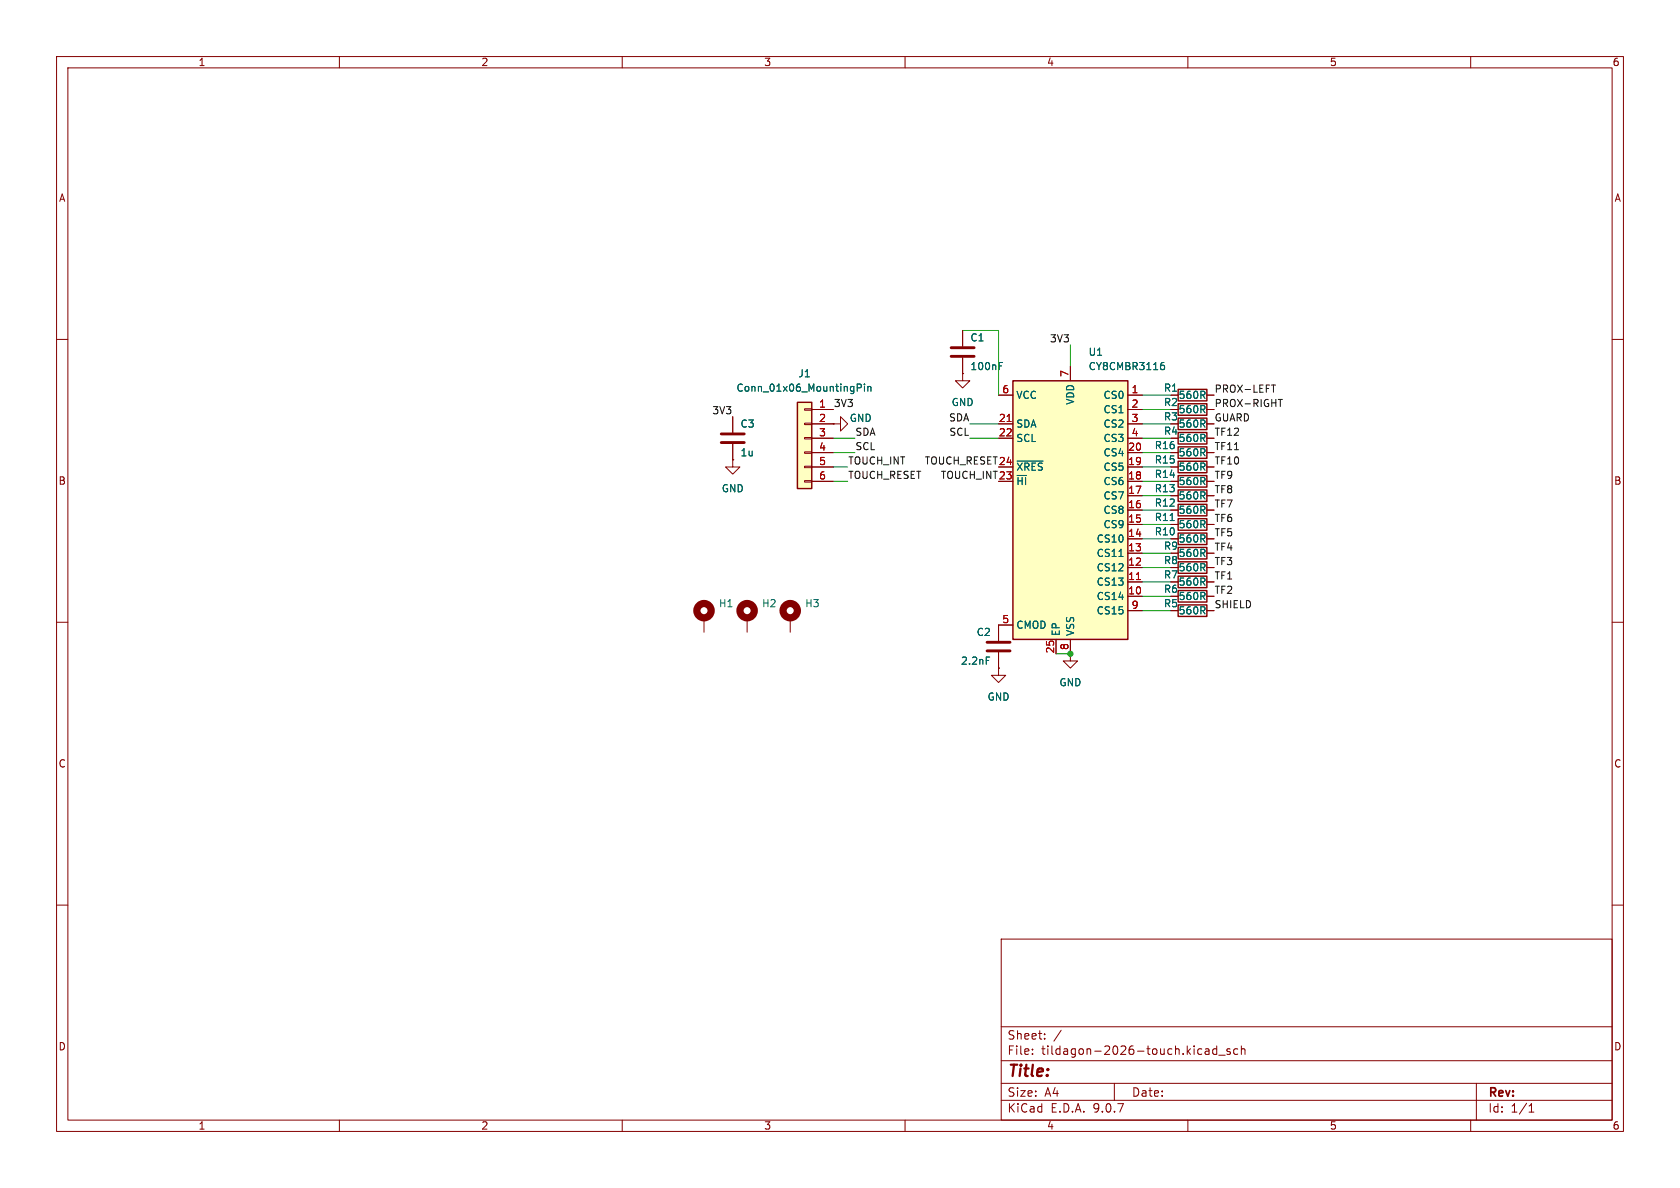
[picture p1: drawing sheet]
(kicad_sch
 (version 20250114)
 (generator "eeschema")
 (generator_version "9.0")
 (paper "A4")
 (lib_symbols
  (symbol "Connector_Generic:Conn_01x06"
   (pin_names
    (offset 1.016) (hide yes)) (exclude_from_sim no) (in_bom yes) (on_board yes)
   (property "Reference" "J" (at 0 7.62 0) (effects (font (size 1.27 1.27))))
   (property "Value" "Conn_01x06" (at 0 -10.16 0) (effects (font (size 1.27 1.27))))
   (property "Footprint" "" (at 0 0 0) (effects (font (size 1.27 1.27)) (hide yes)))
   (property "Datasheet" "~" (at 0 0 0) (effects (font (size 1.27 1.27)) (hide yes)))
   (property "Description" "Generic connector, single row, 01x06, script generated (kicad-library-utils/schlib/autogen/connector/)" (at 0 0 0) (effects (font (size 1.27 1.27)) (hide yes)))
   (symbol "Conn_01x06_1_1"
    (rectangle (start -1.27 6.35) (end 1.27 -8.89) (stroke (width 0.254) (type default)) (fill (type background)))
    (rectangle (start -1.27 5.207) (end 0 4.953) (stroke (width 0.1524) (type default)) (fill (type none)))
    (rectangle (start -1.27 2.667) (end 0 2.413) (stroke (width 0.1524) (type default)) (fill (type none)))
    (rectangle (start -1.27 0.127) (end 0 -0.127) (stroke (width 0.1524) (type default)) (fill (type none)))
    (rectangle (start -1.27 -2.413) (end 0 -2.667) (stroke (width 0.1524) (type default)) (fill (type none)))
    (rectangle (start -1.27 -4.953) (end 0 -5.207) (stroke (width 0.1524) (type default)) (fill (type none)))
    (rectangle (start -1.27 -7.493) (end 0 -7.747) (stroke (width 0.1524) (type default)) (fill (type none)))
    (pin passive line (at -5.08 5.08 0) (length 3.81) (name "Pin_1" (effects (font (size 1.27 1.27)))) (number "1" (effects (font (size 1.27 1.27)))))
    (pin passive line (at -5.08 2.54 0) (length 3.81) (name "Pin_2" (effects (font (size 1.27 1.27)))) (number "2" (effects (font (size 1.27 1.27)))))
    (pin passive line (at -5.08 0 0) (length 3.81) (name "Pin_3" (effects (font (size 1.27 1.27)))) (number "3" (effects (font (size 1.27 1.27)))))
    (pin passive line (at -5.08 -2.54 0) (length 3.81) (name "Pin_4" (effects (font (size 1.27 1.27)))) (number "4" (effects (font (size 1.27 1.27)))))
    (pin passive line (at -5.08 -5.08 0) (length 3.81) (name "Pin_5" (effects (font (size 1.27 1.27)))) (number "5" (effects (font (size 1.27 1.27)))))
    (pin passive line (at -5.08 -7.62 0) (length 3.81) (name "Pin_6" (effects (font (size 1.27 1.27)))) (number "6" (effects (font (size 1.27 1.27))))))
   (embedded_fonts no))
  (symbol "Device:C"
   (pin_numbers (hide yes))
   (pin_names
    (offset 0.254)) (exclude_from_sim no) (in_bom yes) (on_board yes)
   (property "Reference" "C" (at 0.635 2.54 0) (effects (font (size 1.27 1.27)) (justify left)))
   (property "Value" "C" (at 0.635 -2.54 0) (effects (font (size 1.27 1.27)) (justify left)))
   (property "Footprint" "" (at 0.9652 -3.81 0) (effects (font (size 1.27 1.27)) (hide yes)))
   (property "Datasheet" "~" (at 0 0 0) (effects (font (size 1.27 1.27)) (hide yes)))
   (property "Description" "Unpolarized capacitor" (at 0 0 0) (effects (font (size 1.27 1.27)) (hide yes)))
   (symbol "C_0_1"
    (polyline (pts (xy -2.032 0.762) (xy 2.032 0.762)) (stroke (width 0.508) (type default)) (fill (type none)))
    (polyline (pts (xy -2.032 -0.762) (xy 2.032 -0.762)) (stroke (width 0.508) (type default)) (fill (type none))))
   (symbol "C_1_1"
    (pin passive line (at 0 3.81 270) (length 2.794) (name "~" (effects (font (size 1.27 1.27)))) (number "1" (effects (font (size 1.27 1.27)))))
    (pin passive line (at 0 -3.81 90) (length 2.794) (name "~" (effects (font (size 1.27 1.27)))) (number "2" (effects (font (size 1.27 1.27))))))
   (embedded_fonts no))
  (symbol "Device:R"
   (pin_numbers (hide yes))
   (pin_names
    (offset 0)) (exclude_from_sim no) (in_bom yes) (on_board yes)
   (property "Reference" "R" (at 2.032 0 90) (effects (font (size 1.27 1.27))))
   (property "Value" "R" (at 0 0 90) (effects (font (size 1.27 1.27))))
   (property "Footprint" "" (at -1.778 0 90) (effects (font (size 1.27 1.27)) (hide yes)))
   (property "Datasheet" "~" (at 0 0 0) (effects (font (size 1.27 1.27)) (hide yes)))
   (property "Description" "Resistor" (at 0 0 0) (effects (font (size 1.27 1.27)) (hide yes)))
   (symbol "R_0_1"
    (rectangle (start -1.016 -2.54) (end 1.016 2.54) (stroke (width 0.254) (type default)) (fill (type none))))
   (symbol "R_1_1"
    (pin passive line (at 0 3.81 270) (length 1.27) (name "~" (effects (font (size 1.27 1.27)))) (number "1" (effects (font (size 1.27 1.27)))))
    (pin passive line (at 0 -3.81 90) (length 1.27) (name "~" (effects (font (size 1.27 1.27)))) (number "2" (effects (font (size 1.27 1.27))))))
   (embedded_fonts no))
  (symbol "GND_1"
   (power)
   (pin_numbers (hide yes))
   (pin_names
    (offset 0) (hide yes)) (exclude_from_sim no) (in_bom yes) (on_board yes)
   (property "Reference" "#PWR" (at 0 -6.35 0) (effects (font (size 1.27 1.27)) (hide yes)))
   (property "Value" "GND" (at 0 -3.81 0) (effects (font (size 1.27 1.27))))
   (property "Footprint" "" (at 0 0 0) (effects (font (size 1.27 1.27)) (hide yes)))
   (property "Datasheet" "" (at 0 0 0) (effects (font (size 1.27 1.27)) (hide yes)))
   (property "Description" "Power symbol creates a global label with name \"GND\" , ground" (at 0 0 0) (effects (font (size 1.27 1.27)) (hide yes)))
   (symbol "GND_1_0_1"
    (polyline (pts (xy 0 0) (xy 0 -1.27) (xy 1.27 -1.27) (xy 0 -2.54) (xy -1.27 -1.27) (xy 0 -1.27)) (stroke (width 0) (type default)) (fill (type none))))
   (symbol "GND_1_1_1"
    (pin power_in line (at 0 0 270) (length 0) (name "~" (effects (font (size 1.27 1.27)))) (number "1" (effects (font (size 1.27 1.27))))))
   (embedded_fonts no))
  (symbol "GND_2"
   (power)
   (pin_numbers (hide yes))
   (pin_names
    (offset 0) (hide yes)) (exclude_from_sim no) (in_bom yes) (on_board yes)
   (property "Reference" "#PWR" (at 0 -6.35 0) (effects (font (size 1.27 1.27)) (hide yes)))
   (property "Value" "GND" (at 0 -3.81 0) (effects (font (size 1.27 1.27))))
   (property "Footprint" "" (at 0 0 0) (effects (font (size 1.27 1.27)) (hide yes)))
   (property "Datasheet" "" (at 0 0 0) (effects (font (size 1.27 1.27)) (hide yes)))
   (property "Description" "Power symbol creates a global label with name \"GND\" , ground" (at 0 0 0) (effects (font (size 1.27 1.27)) (hide yes)))
   (symbol "GND_2_0_1"
    (polyline (pts (xy 0 0) (xy 0 -1.27) (xy 1.27 -1.27) (xy 0 -2.54) (xy -1.27 -1.27) (xy 0 -1.27)) (stroke (width 0) (type default)) (fill (type none))))
   (symbol "GND_2_1_1"
    (pin power_in line (at 0 0 270) (length 0) (name "~" (effects (font (size 1.27 1.27)))) (number "1" (effects (font (size 1.27 1.27))))))
   (embedded_fonts no))
  (symbol "Mechanical:MountingHole_Pad"
   (pin_numbers (hide yes))
   (pin_names
    (offset 1.016) (hide yes)) (exclude_from_sim no) (in_bom no) (on_board yes)
   (property "Reference" "H" (at 0 6.35 0) (effects (font (size 1.27 1.27))))
   (property "Value" "MountingHole_Pad" (at 0 4.445 0) (effects (font (size 1.27 1.27))))
   (property "Footprint" "" (at 0 0 0) (effects (font (size 1.27 1.27)) (hide yes)))
   (property "Datasheet" "~" (at 0 0 0) (effects (font (size 1.27 1.27)) (hide yes)))
   (property "Description" "Mounting Hole with connection" (at 0 0 0) (effects (font (size 1.27 1.27)) (hide yes)))
   (symbol "MountingHole_Pad_0_1"
    (circle (center 0 1.27) (radius 1.27) (stroke (width 1.27) (type default)) (fill (type none))))
   (symbol "MountingHole_Pad_1_1"
    (pin input line (at 0 -2.54 90) (length 2.54) (name "1" (effects (font (size 1.27 1.27)))) (number "1" (effects (font (size 1.27 1.27))))))
   (embedded_fonts no))
  (symbol "Sensor_Touch:CY8CMBR3116" (exclude_from_sim no) (in_bom yes) (on_board yes)
   (property "Reference" "U" (at -10.16 24.13 0) (effects (font (size 1.27 1.27)) (justify left)))
   (property "Value" "CY8CMBR3116" (at 1.27 24.13 0) (effects (font (size 1.27 1.27)) (justify left)))
   (property "Footprint" "Package_DFN_QFN:QFN-24-1EP_4x4mm_P0.5mm_EP2.6x2.6mm" (at 0 -29.21 0) (effects (font (size 1.27 1.27)) (hide yes)))
   (property "Datasheet" "http://www.cypress.com/?docID=49119" (at 0 0 0) (effects (font (size 1.27 1.27)) (hide yes)))
   (property "Description" "CapSense Controller, 16 Sensors, QFN-24+EP" (at 0 0 0) (effects (font (size 1.27 1.27)) (hide yes)))
   (symbol "CY8CMBR3116_0_1"
    (rectangle (start -10.16 22.86) (end 10.16 -22.86) (stroke (width 0.254) (type default)) (fill (type background))))
   (symbol "CY8CMBR3116_1_1"
    (pin passive line (at -12.7 20.32 0) (length 2.54) (name "CS0" (effects (font (size 1.27 1.27)))) (number "1" (effects (font (size 1.27 1.27)))))
    (pin passive line (at -12.7 17.78 0) (length 2.54) (name "CS1" (effects (font (size 1.27 1.27)))) (number "2" (effects (font (size 1.27 1.27)))))
    (pin passive line (at -12.7 15.24 0) (length 2.54) (name "CS2" (effects (font (size 1.27 1.27)))) (number "3" (effects (font (size 1.27 1.27)))))
    (pin passive line (at -12.7 12.7 0) (length 2.54) (name "CS3" (effects (font (size 1.27 1.27)))) (number "4" (effects (font (size 1.27 1.27)))))
    (pin passive line (at -12.7 10.16 0) (length 2.54) (name "CS4" (effects (font (size 1.27 1.27)))) (number "20" (effects (font (size 1.27 1.27)))))
    (pin passive line (at -12.7 7.62 0) (length 2.54) (name "CS5" (effects (font (size 1.27 1.27)))) (number "19" (effects (font (size 1.27 1.27)))))
    (pin passive line (at -12.7 5.08 0) (length 2.54) (name "CS6" (effects (font (size 1.27 1.27)))) (number "18" (effects (font (size 1.27 1.27)))))
    (pin passive line (at -12.7 2.54 0) (length 2.54) (name "CS7" (effects (font (size 1.27 1.27)))) (number "17" (effects (font (size 1.27 1.27)))))
    (pin passive line (at -12.7 0 0) (length 2.54) (name "CS8" (effects (font (size 1.27 1.27)))) (number "16" (effects (font (size 1.27 1.27)))))
    (pin passive line (at -12.7 -2.54 0) (length 2.54) (name "CS9" (effects (font (size 1.27 1.27)))) (number "15" (effects (font (size 1.27 1.27)))))
    (pin passive line (at -12.7 -5.08 0) (length 2.54) (name "CS10" (effects (font (size 1.27 1.27)))) (number "14" (effects (font (size 1.27 1.27)))))
    (pin passive line (at -12.7 -7.62 0) (length 2.54) (name "CS11" (effects (font (size 1.27 1.27)))) (number "13" (effects (font (size 1.27 1.27)))))
    (pin passive line (at -12.7 -10.16 0) (length 2.54) (name "CS12" (effects (font (size 1.27 1.27)))) (number "12" (effects (font (size 1.27 1.27)))))
    (pin passive line (at -12.7 -12.7 0) (length 2.54) (name "CS13" (effects (font (size 1.27 1.27)))) (number "11" (effects (font (size 1.27 1.27)))))
    (pin passive line (at -12.7 -15.24 0) (length 2.54) (name "CS14" (effects (font (size 1.27 1.27)))) (number "10" (effects (font (size 1.27 1.27)))))
    (pin passive line (at -12.7 -17.78 0) (length 2.54) (name "CS15" (effects (font (size 1.27 1.27)))) (number "9" (effects (font (size 1.27 1.27)))))
    (pin power_in line (at 0 25.4 270) (length 2.54) (name "VDD" (effects (font (size 1.27 1.27)))) (number "7" (effects (font (size 1.27 1.27)))))
    (pin power_in line (at 0 -25.4 90) (length 2.54) (name "VSS" (effects (font (size 1.27 1.27)))) (number "8" (effects (font (size 1.27 1.27)))))
    (pin passive line (at 2.54 -25.4 90) (length 2.54) (name "EP" (effects (font (size 1.27 1.27)))) (number "25" (effects (font (size 1.27 1.27)))))
    (pin passive line (at 12.7 20.32 180) (length 2.54) (name "VCC" (effects (font (size 1.27 1.27)))) (number "6" (effects (font (size 1.27 1.27)))))
    (pin bidirectional line (at 12.7 15.24 180) (length 2.54) (name "SDA" (effects (font (size 1.27 1.27)))) (number "21" (effects (font (size 1.27 1.27)))))
    (pin input line (at 12.7 12.7 180) (length 2.54) (name "SCL" (effects (font (size 1.27 1.27)))) (number "22" (effects (font (size 1.27 1.27)))))
    (pin input line (at 12.7 7.62 180) (length 2.54) (name "~{XRES}" (effects (font (size 1.27 1.27)))) (number "24" (effects (font (size 1.27 1.27)))))
    (pin bidirectional line (at 12.7 5.08 180) (length 2.54) (name "~{HI}" (effects (font (size 1.27 1.27)))) (number "23" (effects (font (size 1.27 1.27)))))
    (pin passive line (at 12.7 -20.32 180) (length 2.54) (name "CMOD" (effects (font (size 1.27 1.27)))) (number "5" (effects (font (size 1.27 1.27))))))
   (embedded_fonts no)))
 (junction
  (at 189.23 115.57)
  (diameter 0)
  (color 0 0 0 0))
 (wire
  (pts (xy 147.32 77.47) (xy 151.13 77.47))
  (stroke (width 0) (type default)))
 (wire
  (pts (xy 147.32 82.55) (xy 149.86 82.55))
  (stroke (width 0) (type default)))
 (wire
  (pts (xy 201.93 97.79) (xy 207.01 97.79))
  (stroke (width 0) (type default)))
 (wire
  (pts (xy 201.93 87.63) (xy 207.01 87.63))
  (stroke (width 0) (type default)))
 (wire
  (pts (xy 147.32 85.09) (xy 149.86 85.09))
  (stroke (width 0) (type default)))
 (wire
  (pts (xy 147.32 80.01) (xy 151.13 80.01))
  (stroke (width 0) (type default)))
 (wire
  (pts (xy 201.93 72.39) (xy 207.01 72.39))
  (stroke (width 0) (type default)))
 (wire
  (pts (xy 201.93 107.95) (xy 207.01 107.95))
  (stroke (width 0) (type default)))
 (wire
  (pts (xy 176.53 69.85) (xy 176.53 58.42))
  (stroke (width 0) (type default)))
 (wire
  (pts (xy 201.93 77.47) (xy 207.01 77.47))
  (stroke (width 0) (type default)))
 (wire
  (pts (xy 201.93 92.71) (xy 207.01 92.71))
  (stroke (width 0) (type default)))
 (wire
  (pts (xy 201.93 105.41) (xy 207.01 105.41))
  (stroke (width 0) (type default)))
 (wire
  (pts (xy 201.93 74.93) (xy 207.01 74.93))
  (stroke (width 0) (type default)))
 (wire
  (pts (xy 186.69 115.57) (xy 189.23 115.57))
  (stroke (width 0) (type default)))
 (wire
  (pts (xy 201.93 102.87) (xy 207.01 102.87))
  (stroke (width 0) (type default)))
 (wire
  (pts (xy 201.93 82.55) (xy 207.01 82.55))
  (stroke (width 0) (type default)))
 (wire
  (pts (xy 201.93 90.17) (xy 207.01 90.17))
  (stroke (width 0) (type default)))
 (wire
  (pts (xy 176.53 58.42) (xy 170.18 58.42))
  (stroke (width 0) (type default)))
 (wire
  (pts (xy 201.93 80.01) (xy 207.01 80.01))
  (stroke (width 0) (type default)))
 (wire
  (pts (xy 201.93 69.85) (xy 207.01 69.85))
  (stroke (width 0) (type default)))
 (wire
  (pts (xy 201.93 95.25) (xy 207.01 95.25))
  (stroke (width 0) (type default)))
 (wire
  (pts (xy 189.23 60.96) (xy 189.23 64.77))
  (stroke (width 0) (type default)))
 (wire
  (pts (xy 171.45 74.93) (xy 176.53 74.93))
  (stroke (width 0) (type default)))
 (wire
  (pts (xy 201.93 100.33) (xy 207.01 100.33))
  (stroke (width 0) (type default)))
 (wire
  (pts (xy 171.45 77.47) (xy 176.53 77.47))
  (stroke (width 0) (type default)))
 (wire
  (pts (xy 201.93 85.09) (xy 207.01 85.09))
  (stroke (width 0) (type default)))
 (label "TF3"
  (at 214.63 100.33 0)
  (effects (font (size 1.27 1.27)) (justify left bottom)))
 (label "GUARD"
  (at 214.63 74.93 0)
  (effects (font (size 1.27 1.27)) (justify left bottom)))
 (label "TF10"
  (at 214.63 82.55 0)
  (effects (font (size 1.27 1.27)) (justify left bottom)))
 (label "TOUCH_RESET"
  (at 176.53 82.55 180)
  (effects (font (size 1.27 1.27)) (justify right bottom)))
 (label "SHIELD"
  (at 214.63 107.95 0)
  (effects (font (size 1.27 1.27)) (justify left bottom)))
 (label "SCL"
  (at 171.45 77.47 180)
  (effects (font (size 1.27 1.27)) (justify right bottom)))
 (label "3V3"
  (at 147.32 72.39 0)
  (effects (font (size 1.27 1.27)) (justify left bottom)))
 (label "TF6"
  (at 214.63 92.71 0)
  (effects (font (size 1.27 1.27)) (justify left bottom)))
 (label "TF9"
  (at 214.63 85.09 0)
  (effects (font (size 1.27 1.27)) (justify left bottom)))
 (label "TOUCH_RESET"
  (at 149.86 85.09 0)
  (effects (font (size 1.27 1.27)) (justify left bottom)))
 (label "SDA"
  (at 171.45 74.93 180)
  (effects (font (size 1.27 1.27)) (justify right bottom)))
 (label "TF7"
  (at 214.63 90.17 0)
  (effects (font (size 1.27 1.27)) (justify left bottom)))
 (label "TF11"
  (at 214.63 80.01 0)
  (effects (font (size 1.27 1.27)) (justify left bottom)))
 (label "TOUCH_INT"
  (at 149.86 82.55 0)
  (effects (font (size 1.27 1.27)) (justify left bottom)))
 (label "TF12"
  (at 214.63 77.47 0)
  (effects (font (size 1.27 1.27)) (justify left bottom)))
 (label "PROX-LEFT"
  (at 214.63 69.85 0)
  (effects (font (size 1.27 1.27)) (justify left bottom)))
 (label "SDA"
  (at 151.13 77.47 0)
  (effects (font (size 1.27 1.27)) (justify left bottom)))
 (label "3V3"
  (at 189.23 60.96 180)
  (effects (font (size 1.27 1.27)) (justify right bottom)))
 (label "TOUCH_INT"
  (at 176.53 85.09 180)
  (effects (font (size 1.27 1.27)) (justify right bottom)))
 (label "PROX-RIGHT"
  (at 214.63 72.39 0)
  (effects (font (size 1.27 1.27)) (justify left bottom)))
 (label "TF2"
  (at 214.63 105.41 0)
  (effects (font (size 1.27 1.27)) (justify left bottom)))
 (label "TF5"
  (at 214.63 95.25 0)
  (effects (font (size 1.27 1.27)) (justify left bottom)))
 (label "3V3"
  (at 129.54 73.66 180)
  (effects (font (size 1.27 1.27)) (justify right bottom)))
 (label "TF1"
  (at 214.63 102.87 0)
  (effects (font (size 1.27 1.27)) (justify left bottom)))
 (label "TF8"
  (at 214.63 87.63 0)
  (effects (font (size 1.27 1.27)) (justify left bottom)))
 (label "TF4"
  (at 214.63 97.79 0)
  (effects (font (size 1.27 1.27)) (justify left bottom)))
 (label "SCL"
  (at 151.13 80.01 0)
  (effects (font (size 1.27 1.27)) (justify left bottom)))
 (symbol
  (lib_name "GND_1")
  (lib_id "power:GND")
  (at 129.54 81.28 0)
  (unit 1)
  (exclude_from_sim no)
  (in_bom yes)
  (on_board yes)
  (dnp no)
  (fields_autoplaced yes)
  (property "Reference" "#PWR06" (at 129.54 87.63 0) (effects (font (size 1.27 1.27)) (hide yes)))
  (property "Value" "GND" (at 129.54 86.36 0) (effects (font (size 1.27 1.27))))
  (property "Footprint" "" (at 129.54 81.28 0) (effects (font (size 1.27 1.27)) (hide yes)))
  (property "Datasheet" "" (at 129.54 81.28 0) (effects (font (size 1.27 1.27)) (hide yes)))
  (property "Description" "Power symbol creates a global label with name \"GND\" , ground" (at 129.54 81.28 0) (effects (font (size 1.27 1.27)) (hide yes)))
  (pin "1"))
 (symbol
  (lib_id "Device:R")
  (at 210.82 85.09 90)
  (unit 1)
  (exclude_from_sim no)
  (in_bom yes)
  (on_board yes)
  (dnp no)
  (property "Reference" "R14" (at 205.994 83.82 90) (effects (font (size 1.27 1.27))))
  (property "Value" "560R" (at 210.82 85.09 90) (effects (font (size 1.27 1.27))))
  (property "Footprint" "Resistor_SMD:R_0402_1005Metric" (at 210.82 86.868 90) (effects (font (size 1.27 1.27)) (hide yes)))
  (property "Datasheet" "~" (at 210.82 85.09 0) (effects (font (size 1.27 1.27)) (hide yes)))
  (property "Description" "Resistor" (at 210.82 85.09 0) (effects (font (size 1.27 1.27)) (hide yes)))
  (pin "2")
  (pin "1"))
 (symbol
  (lib_id "Mechanical:MountingHole_Pad")
  (at 139.7 109.22 0)
  (unit 1)
  (exclude_from_sim no)
  (in_bom no)
  (on_board yes)
  (dnp no)
  (fields_autoplaced yes)
  (property "Reference" "H3" (at 142.24 106.6799 0) (effects (font (size 1.27 1.27)) (justify left)))
  (property "Value" "MountingHole_Pad" (at 142.24 109.2199 0) (effects (font (size 1.27 1.27)) (justify left) (hide yes)))
  (property "Footprint" "tildagon26:SMTSO3030CTJ" (at 139.7 109.22 0) (effects (font (size 1.27 1.27)) (hide yes)))
  (property "Datasheet" "~" (at 139.7 109.22 0) (effects (font (size 1.27 1.27)) (hide yes)))
  (property "Description" "Mounting Hole with connection" (at 139.7 109.22 0) (effects (font (size 1.27 1.27)) (hide yes)))
  (pin "1"))
 (symbol
  (lib_id "Device:R")
  (at 210.82 77.47 90)
  (unit 1)
  (exclude_from_sim no)
  (in_bom yes)
  (on_board yes)
  (dnp no)
  (property "Reference" "R4" (at 207.01 76.2 90) (effects (font (size 1.27 1.27))))
  (property "Value" "560R" (at 210.82 77.47 90) (effects (font (size 1.27 1.27))))
  (property "Footprint" "Resistor_SMD:R_0402_1005Metric" (at 210.82 79.248 90) (effects (font (size 1.27 1.27)) (hide yes)))
  (property "Datasheet" "~" (at 210.82 77.47 0) (effects (font (size 1.27 1.27)) (hide yes)))
  (property "Description" "Resistor" (at 210.82 77.47 0) (effects (font (size 1.27 1.27)) (hide yes)))
  (pin "2")
  (pin "1"))
 (symbol
  (lib_name "GND_2")
  (lib_id "power:GND")
  (at 170.18 66.04 0)
  (unit 1)
  (exclude_from_sim no)
  (in_bom yes)
  (on_board yes)
  (dnp no)
  (fields_autoplaced yes)
  (property "Reference" "#PWR03" (at 170.18 72.39 0) (effects (font (size 1.27 1.27)) (hide yes)))
  (property "Value" "GND" (at 170.18 71.12 0) (effects (font (size 1.27 1.27))))
  (property "Footprint" "" (at 170.18 66.04 0) (effects (font (size 1.27 1.27)) (hide yes)))
  (property "Datasheet" "" (at 170.18 66.04 0) (effects (font (size 1.27 1.27)) (hide yes)))
  (property "Description" "Power symbol creates a global label with name \"GND\" , ground" (at 170.18 66.04 0) (effects (font (size 1.27 1.27)) (hide yes)))
  (pin "1"))
 (symbol
  (lib_id "Device:C")
  (at 129.54 77.47 0)
  (unit 1)
  (exclude_from_sim no)
  (in_bom yes)
  (on_board yes)
  (dnp no)
  (property "Reference" "C3" (at 130.81 74.93 0) (effects (font (size 1.27 1.27)) (justify left)))
  (property "Value" "1u" (at 130.81 80.01 0) (effects (font (size 1.27 1.27)) (justify left)))
  (property "Footprint" "Capacitor_SMD:C_0402_1005Metric" (at 130.5052 81.28 0) (effects (font (size 1.27 1.27)) (hide yes)))
  (property "Datasheet" "~" (at 129.54 77.47 0) (effects (font (size 1.27 1.27)) (hide yes)))
  (property "Description" "" (at 129.54 77.47 0) (effects (font (size 1.27 1.27))))
  (pin "2")
  (pin "1"))
 (symbol
  (lib_id "Device:C")
  (at 176.53 114.3 0)
  (mirror y)
  (unit 1)
  (exclude_from_sim no)
  (in_bom yes)
  (on_board yes)
  (dnp no)
  (property "Reference" "C2" (at 175.26 111.76 0) (effects (font (size 1.27 1.27)) (justify left)))
  (property "Value" "2.2nF" (at 175.26 116.84 0) (effects (font (size 1.27 1.27)) (justify left)))
  (property "Footprint" "Capacitor_SMD:C_0402_1005Metric" (at 175.5648 118.11 0) (effects (font (size 1.27 1.27)) (hide yes)))
  (property "Datasheet" "~" (at 176.53 114.3 0) (effects (font (size 1.27 1.27)) (hide yes)))
  (property "Description" "" (at 176.53 114.3 0) (effects (font (size 1.27 1.27))))
  (pin "2")
  (pin "1"))
 (symbol
  (lib_id "Device:R")
  (at 210.82 92.71 90)
  (unit 1)
  (exclude_from_sim no)
  (in_bom yes)
  (on_board yes)
  (dnp no)
  (property "Reference" "R11" (at 205.994 91.44 90) (effects (font (size 1.27 1.27))))
  (property "Value" "560R" (at 210.82 92.71 90) (effects (font (size 1.27 1.27))))
  (property "Footprint" "Resistor_SMD:R_0402_1005Metric" (at 210.82 94.488 90) (effects (font (size 1.27 1.27)) (hide yes)))
  (property "Datasheet" "~" (at 210.82 92.71 0) (effects (font (size 1.27 1.27)) (hide yes)))
  (property "Description" "Resistor" (at 210.82 92.71 0) (effects (font (size 1.27 1.27)) (hide yes)))
  (pin "2")
  (pin "1"))
 (symbol
  (lib_id "Device:R")
  (at 210.82 72.39 90)
  (unit 1)
  (exclude_from_sim no)
  (in_bom yes)
  (on_board yes)
  (dnp no)
  (property "Reference" "R2" (at 207.01 71.12 90) (effects (font (size 1.27 1.27))))
  (property "Value" "560R" (at 210.82 72.39 90) (effects (font (size 1.27 1.27))))
  (property "Footprint" "Resistor_SMD:R_0402_1005Metric" (at 210.82 74.168 90) (effects (font (size 1.27 1.27)) (hide yes)))
  (property "Datasheet" "~" (at 210.82 72.39 0) (effects (font (size 1.27 1.27)) (hide yes)))
  (property "Description" "Resistor" (at 210.82 72.39 0) (effects (font (size 1.27 1.27)) (hide yes)))
  (pin "2")
  (pin "1"))
 (symbol
  (lib_id "Device:R")
  (at 210.82 100.33 90)
  (unit 1)
  (exclude_from_sim no)
  (in_bom yes)
  (on_board yes)
  (dnp no)
  (property "Reference" "R8" (at 207.01 99.06 90) (effects (font (size 1.27 1.27))))
  (property "Value" "560R" (at 210.82 100.33 90) (effects (font (size 1.27 1.27))))
  (property "Footprint" "Resistor_SMD:R_0402_1005Metric" (at 210.82 102.108 90) (effects (font (size 1.27 1.27)) (hide yes)))
  (property "Datasheet" "~" (at 210.82 100.33 0) (effects (font (size 1.27 1.27)) (hide yes)))
  (property "Description" "Resistor" (at 210.82 100.33 0) (effects (font (size 1.27 1.27)) (hide yes)))
  (pin "2")
  (pin "1"))
 (symbol
  (lib_name "GND_1")
  (lib_id "power:GND")
  (at 189.23 115.57 0)
  (unit 1)
  (exclude_from_sim no)
  (in_bom yes)
  (on_board yes)
  (dnp no)
  (fields_autoplaced yes)
  (property "Reference" "#PWR05" (at 189.23 121.92 0) (effects (font (size 1.27 1.27)) (hide yes)))
  (property "Value" "GND" (at 189.23 120.65 0) (effects (font (size 1.27 1.27))))
  (property "Footprint" "" (at 189.23 115.57 0) (effects (font (size 1.27 1.27)) (hide yes)))
  (property "Datasheet" "" (at 189.23 115.57 0) (effects (font (size 1.27 1.27)) (hide yes)))
  (property "Description" "Power symbol creates a global label with name \"GND\" , ground" (at 189.23 115.57 0) (effects (font (size 1.27 1.27)) (hide yes)))
  (pin "1"))
 (symbol
  (lib_id "Device:R")
  (at 210.82 87.63 90)
  (unit 1)
  (exclude_from_sim no)
  (in_bom yes)
  (on_board yes)
  (dnp no)
  (property "Reference" "R13" (at 205.994 86.36 90) (effects (font (size 1.27 1.27))))
  (property "Value" "560R" (at 210.82 87.63 90) (effects (font (size 1.27 1.27))))
  (property "Footprint" "Resistor_SMD:R_0402_1005Metric" (at 210.82 89.408 90) (effects (font (size 1.27 1.27)) (hide yes)))
  (property "Datasheet" "~" (at 210.82 87.63 0) (effects (font (size 1.27 1.27)) (hide yes)))
  (property "Description" "Resistor" (at 210.82 87.63 0) (effects (font (size 1.27 1.27)) (hide yes)))
  (pin "2")
  (pin "1"))
 (symbol
  (lib_id "Mechanical:MountingHole_Pad")
  (at 124.46 109.22 0)
  (unit 1)
  (exclude_from_sim no)
  (in_bom no)
  (on_board yes)
  (dnp no)
  (fields_autoplaced yes)
  (property "Reference" "H1" (at 127 106.6799 0) (effects (font (size 1.27 1.27)) (justify left)))
  (property "Value" "MountingHole_Pad" (at 127 109.2199 0) (effects (font (size 1.27 1.27)) (justify left) (hide yes)))
  (property "Footprint" "tildagon26:SMTSO3030CTJ" (at 124.46 109.22 0) (effects (font (size 1.27 1.27)) (hide yes)))
  (property "Datasheet" "~" (at 124.46 109.22 0) (effects (font (size 1.27 1.27)) (hide yes)))
  (property "Description" "Mounting Hole with connection" (at 124.46 109.22 0) (effects (font (size 1.27 1.27)) (hide yes)))
  (pin "1"))
 (symbol
  (lib_id "Device:R")
  (at 210.82 95.25 90)
  (unit 1)
  (exclude_from_sim no)
  (in_bom yes)
  (on_board yes)
  (dnp no)
  (property "Reference" "R10" (at 205.994 93.98 90) (effects (font (size 1.27 1.27))))
  (property "Value" "560R" (at 210.82 95.25 90) (effects (font (size 1.27 1.27))))
  (property "Footprint" "Resistor_SMD:R_0402_1005Metric" (at 210.82 97.028 90) (effects (font (size 1.27 1.27)) (hide yes)))
  (property "Datasheet" "~" (at 210.82 95.25 0) (effects (font (size 1.27 1.27)) (hide yes)))
  (property "Description" "Resistor" (at 210.82 95.25 0) (effects (font (size 1.27 1.27)) (hide yes)))
  (pin "2")
  (pin "1"))
 (symbol
  (lib_id "Device:R")
  (at 210.82 80.01 90)
  (unit 1)
  (exclude_from_sim no)
  (in_bom yes)
  (on_board yes)
  (dnp no)
  (property "Reference" "R16" (at 205.994 78.74 90) (effects (font (size 1.27 1.27))))
  (property "Value" "560R" (at 210.82 80.01 90) (effects (font (size 1.27 1.27))))
  (property "Footprint" "Resistor_SMD:R_0402_1005Metric" (at 210.82 81.788 90) (effects (font (size 1.27 1.27)) (hide yes)))
  (property "Datasheet" "~" (at 210.82 80.01 0) (effects (font (size 1.27 1.27)) (hide yes)))
  (property "Description" "Resistor" (at 210.82 80.01 0) (effects (font (size 1.27 1.27)) (hide yes)))
  (pin "2")
  (pin "1"))
 (symbol
  (lib_name "GND_1")
  (lib_id "power:GND")
  (at 147.32 74.93 90)
  (unit 1)
  (exclude_from_sim no)
  (in_bom yes)
  (on_board yes)
  (dnp no)
  (property "Reference" "#PWR02" (at 153.67 74.93 0) (effects (font (size 1.27 1.27)) (hide yes)))
  (property "Value" "GND" (at 150.114 73.914 90) (effects (font (size 1.27 1.27)) (justify right)))
  (property "Footprint" "" (at 147.32 74.93 0) (effects (font (size 1.27 1.27)) (hide yes)))
  (property "Datasheet" "" (at 147.32 74.93 0) (effects (font (size 1.27 1.27)) (hide yes)))
  (property "Description" "Power symbol creates a global label with name \"GND\" , ground" (at 147.32 74.93 0) (effects (font (size 1.27 1.27)) (hide yes)))
  (pin "1"))
 (symbol
  (lib_id "Device:R")
  (at 210.82 107.95 90)
  (unit 1)
  (exclude_from_sim no)
  (in_bom yes)
  (on_board yes)
  (dnp no)
  (property "Reference" "R5" (at 207.01 106.68 90) (effects (font (size 1.27 1.27))))
  (property "Value" "560R" (at 210.82 107.95 90) (effects (font (size 1.27 1.27))))
  (property "Footprint" "Resistor_SMD:R_0402_1005Metric" (at 210.82 109.728 90) (effects (font (size 1.27 1.27)) (hide yes)))
  (property "Datasheet" "~" (at 210.82 107.95 0) (effects (font (size 1.27 1.27)) (hide yes)))
  (property "Description" "Resistor" (at 210.82 107.95 0) (effects (font (size 1.27 1.27)) (hide yes)))
  (pin "2")
  (pin "1"))
 (symbol
  (lib_id "Device:C")
  (at 170.18 62.23 0)
  (unit 1)
  (exclude_from_sim no)
  (in_bom yes)
  (on_board yes)
  (dnp no)
  (property "Reference" "C1" (at 171.45 59.69 0) (effects (font (size 1.27 1.27)) (justify left)))
  (property "Value" "100nF" (at 171.45 64.77 0) (effects (font (size 1.27 1.27)) (justify left)))
  (property "Footprint" "Capacitor_SMD:C_0402_1005Metric" (at 171.1452 66.04 0) (effects (font (size 1.27 1.27)) (hide yes)))
  (property "Datasheet" "~" (at 170.18 62.23 0) (effects (font (size 1.27 1.27)) (hide yes)))
  (property "Description" "" (at 170.18 62.23 0) (effects (font (size 1.27 1.27))))
  (pin "2")
  (pin "1"))
 (symbol
  (lib_id "Device:R")
  (at 210.82 74.93 90)
  (unit 1)
  (exclude_from_sim no)
  (in_bom yes)
  (on_board yes)
  (dnp no)
  (property "Reference" "R3" (at 207.01 73.66 90) (effects (font (size 1.27 1.27))))
  (property "Value" "560R" (at 210.82 74.93 90) (effects (font (size 1.27 1.27))))
  (property "Footprint" "Resistor_SMD:R_0402_1005Metric" (at 210.82 76.708 90) (effects (font (size 1.27 1.27)) (hide yes)))
  (property "Datasheet" "~" (at 210.82 74.93 0) (effects (font (size 1.27 1.27)) (hide yes)))
  (property "Description" "Resistor" (at 210.82 74.93 0) (effects (font (size 1.27 1.27)) (hide yes)))
  (pin "2")
  (pin "1"))
 (symbol
  (lib_id "Sensor_Touch:CY8CMBR3116")
  (at 189.23 90.17 0)
  (mirror y)
  (unit 1)
  (exclude_from_sim no)
  (in_bom yes)
  (on_board yes)
  (dnp no)
  (fields_autoplaced yes)
  (property "Reference" "U1" (at 192.3481 62.23 0) (effects (font (size 1.27 1.27)) (justify right)))
  (property "Value" "CY8CMBR3116" (at 192.3481 64.77 0) (effects (font (size 1.27 1.27)) (justify right)))
  (property "Footprint" "Package_DFN_QFN:QFN-24-1EP_4x4mm_P0.5mm_EP2.6x2.6mm" (at 189.23 119.38 0) (effects (font (size 1.27 1.27)) (hide yes)))
  (property "Datasheet" "http://www.cypress.com/?docID=49119" (at 189.23 90.17 0) (effects (font (size 1.27 1.27)) (hide yes)))
  (property "Description" "CapSense Controller, 16 Sensors, QFN-24+EP" (at 189.23 90.17 0) (effects (font (size 1.27 1.27)) (hide yes)))
  (pin "22")
  (pin "16")
  (pin "5")
  (pin "21")
  (pin "25")
  (pin "6")
  (pin "4")
  (pin "3")
  (pin "2")
  (pin "1")
  (pin "11")
  (pin "20")
  (pin "14")
  (pin "19")
  (pin "18")
  (pin "15")
  (pin "7")
  (pin "9")
  (pin "12")
  (pin "10")
  (pin "24")
  (pin "17")
  (pin "13")
  (pin "8")
  (pin "23"))
 (symbol
  (lib_id "Device:R")
  (at 210.82 102.87 90)
  (unit 1)
  (exclude_from_sim no)
  (in_bom yes)
  (on_board yes)
  (dnp no)
  (property "Reference" "R7" (at 207.01 101.6 90) (effects (font (size 1.27 1.27))))
  (property "Value" "560R" (at 210.82 102.87 90) (effects (font (size 1.27 1.27))))
  (property "Footprint" "Resistor_SMD:R_0402_1005Metric" (at 210.82 104.648 90) (effects (font (size 1.27 1.27)) (hide yes)))
  (property "Datasheet" "~" (at 210.82 102.87 0) (effects (font (size 1.27 1.27)) (hide yes)))
  (property "Description" "Resistor" (at 210.82 102.87 0) (effects (font (size 1.27 1.27)) (hide yes)))
  (pin "2")
  (pin "1"))
 (symbol
  (lib_id "Device:R")
  (at 210.82 82.55 90)
  (unit 1)
  (exclude_from_sim no)
  (in_bom yes)
  (on_board yes)
  (dnp no)
  (property "Reference" "R15" (at 205.994 81.28 90) (effects (font (size 1.27 1.27))))
  (property "Value" "560R" (at 210.82 82.55 90) (effects (font (size 1.27 1.27))))
  (property "Footprint" "Resistor_SMD:R_0402_1005Metric" (at 210.82 84.328 90) (effects (font (size 1.27 1.27)) (hide yes)))
  (property "Datasheet" "~" (at 210.82 82.55 0) (effects (font (size 1.27 1.27)) (hide yes)))
  (property "Description" "Resistor" (at 210.82 82.55 0) (effects (font (size 1.27 1.27)) (hide yes)))
  (pin "2")
  (pin "1"))
 (symbol
  (lib_id "Device:R")
  (at 210.82 69.85 90)
  (unit 1)
  (exclude_from_sim no)
  (in_bom yes)
  (on_board yes)
  (dnp no)
  (property "Reference" "R1" (at 207.01 68.58 90) (effects (font (size 1.27 1.27))))
  (property "Value" "560R" (at 210.82 69.85 90) (effects (font (size 1.27 1.27))))
  (property "Footprint" "Resistor_SMD:R_0402_1005Metric" (at 210.82 71.628 90) (effects (font (size 1.27 1.27)) (hide yes)))
  (property "Datasheet" "~" (at 210.82 69.85 0) (effects (font (size 1.27 1.27)) (hide yes)))
  (property "Description" "Resistor" (at 210.82 69.85 0) (effects (font (size 1.27 1.27)) (hide yes)))
  (pin "2")
  (pin "1"))
 (symbol
  (lib_id "Device:R")
  (at 210.82 97.79 90)
  (unit 1)
  (exclude_from_sim no)
  (in_bom yes)
  (on_board yes)
  (dnp no)
  (property "Reference" "R9" (at 207.01 96.52 90) (effects (font (size 1.27 1.27))))
  (property "Value" "560R" (at 210.82 97.79 90) (effects (font (size 1.27 1.27))))
  (property "Footprint" "Resistor_SMD:R_0402_1005Metric" (at 210.82 99.568 90) (effects (font (size 1.27 1.27)) (hide yes)))
  (property "Datasheet" "~" (at 210.82 97.79 0) (effects (font (size 1.27 1.27)) (hide yes)))
  (property "Description" "Resistor" (at 210.82 97.79 0) (effects (font (size 1.27 1.27)) (hide yes)))
  (pin "2")
  (pin "1"))
 (symbol
  (lib_name "GND_1")
  (lib_id "power:GND")
  (at 176.53 118.11 0)
  (unit 1)
  (exclude_from_sim no)
  (in_bom yes)
  (on_board yes)
  (dnp no)
  (fields_autoplaced yes)
  (property "Reference" "#PWR04" (at 176.53 124.46 0) (effects (font (size 1.27 1.27)) (hide yes)))
  (property "Value" "GND" (at 176.53 123.19 0) (effects (font (size 1.27 1.27))))
  (property "Footprint" "" (at 176.53 118.11 0) (effects (font (size 1.27 1.27)) (hide yes)))
  (property "Datasheet" "" (at 176.53 118.11 0) (effects (font (size 1.27 1.27)) (hide yes)))
  (property "Description" "Power symbol creates a global label with name \"GND\" , ground" (at 176.53 118.11 0) (effects (font (size 1.27 1.27)) (hide yes)))
  (pin "1"))
 (symbol
  (lib_id "Connector_Generic:Conn_01x06")
  (at 142.24 77.47 0)
  (mirror y)
  (unit 1)
  (exclude_from_sim no)
  (in_bom yes)
  (on_board yes)
  (dnp no)
  (fields_autoplaced yes)
  (property "Reference" "J1" (at 142.24 66.04 0) (effects (font (size 1.27 1.27))))
  (property "Value" "Conn_01x06_MountingPin" (at 142.24 68.58 0) (effects (font (size 1.27 1.27))))
  (property "Footprint" "Connector_PinHeader_2.54mm:PinHeader_2x03_P2.54mm_Vertical_SMD" (at 142.24 77.47 0) (effects (font (size 1.27 1.27)) (hide yes)))
  (property "Datasheet" "~" (at 142.24 77.47 0) (effects (font (size 1.27 1.27)) (hide yes)))
  (property "Description" "Generic connector, single row, 01x06, script generated (kicad-library-utils/schlib/autogen/connector/)" (at 142.24 77.47 0) (effects (font (size 1.27 1.27)) (hide yes)))
  (pin "2")
  (pin "5")
  (pin "6")
  (pin "1")
  (pin "3")
  (pin "4"))
 (symbol
  (lib_id "Device:R")
  (at 210.82 105.41 90)
  (unit 1)
  (exclude_from_sim no)
  (in_bom yes)
  (on_board yes)
  (dnp no)
  (property "Reference" "R6" (at 207.01 104.14 90) (effects (font (size 1.27 1.27))))
  (property "Value" "560R" (at 210.82 105.41 90) (effects (font (size 1.27 1.27))))
  (property "Footprint" "Resistor_SMD:R_0402_1005Metric" (at 210.82 107.188 90) (effects (font (size 1.27 1.27)) (hide yes)))
  (property "Datasheet" "~" (at 210.82 105.41 0) (effects (font (size 1.27 1.27)) (hide yes)))
  (property "Description" "Resistor" (at 210.82 105.41 0) (effects (font (size 1.27 1.27)) (hide yes)))
  (pin "2")
  (pin "1"))
 (symbol
  (lib_id "Device:R")
  (at 210.82 90.17 90)
  (unit 1)
  (exclude_from_sim no)
  (in_bom yes)
  (on_board yes)
  (dnp no)
  (property "Reference" "R12" (at 205.994 88.9 90) (effects (font (size 1.27 1.27))))
  (property "Value" "560R" (at 210.82 90.17 90) (effects (font (size 1.27 1.27))))
  (property "Footprint" "Resistor_SMD:R_0402_1005Metric" (at 210.82 91.948 90) (effects (font (size 1.27 1.27)) (hide yes)))
  (property "Datasheet" "~" (at 210.82 90.17 0) (effects (font (size 1.27 1.27)) (hide yes)))
  (property "Description" "Resistor" (at 210.82 90.17 0) (effects (font (size 1.27 1.27)) (hide yes)))
  (pin "2")
  (pin "1"))
 (symbol
  (lib_id "Mechanical:MountingHole_Pad")
  (at 132.08 109.22 0)
  (unit 1)
  (exclude_from_sim no)
  (in_bom no)
  (on_board yes)
  (dnp no)
  (fields_autoplaced yes)
  (property "Reference" "H2" (at 134.62 106.6799 0) (effects (font (size 1.27 1.27)) (justify left)))
  (property "Value" "MountingHole_Pad" (at 134.62 109.2199 0) (effects (font (size 1.27 1.27)) (justify left) (hide yes)))
  (property "Footprint" "tildagon26:SMTSO3030CTJ" (at 132.08 109.22 0) (effects (font (size 1.27 1.27)) (hide yes)))
  (property "Datasheet" "~" (at 132.08 109.22 0) (effects (font (size 1.27 1.27)) (hide yes)))
  (property "Description" "Mounting Hole with connection" (at 132.08 109.22 0) (effects (font (size 1.27 1.27)) (hide yes)))
  (pin "1"))
 (sheet_instances
  (path ""
   (page "1")))
 (embedded_fonts no))
